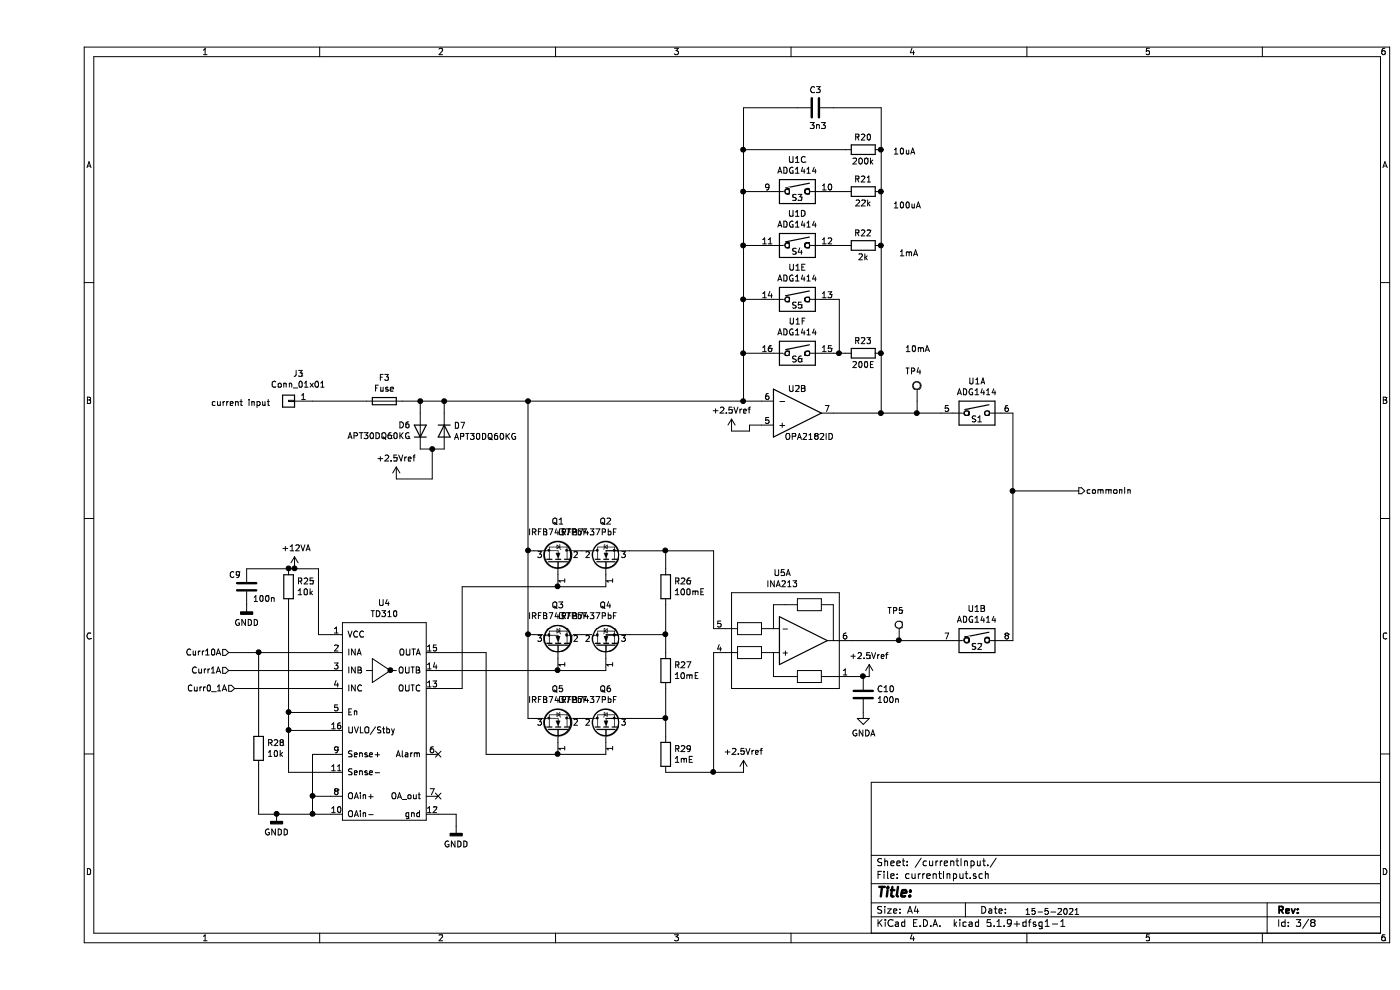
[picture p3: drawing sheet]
EESchema Schematic File Version 4
EELAYER 30 0
EELAYER END
$Descr A4 11693 8268
encoding utf-8
Sheet 3 8
Title ""
Date ""
Rev ""
Comp ""
Comment1 ""
Comment2 ""
Comment3 ""
Comment4 ""
$EndDescr
$Comp
L Device:Fuse F3
U 1 1
P 2900 3350
F 0 "F3" V 2703 3350 50  0000 C CNN
F 1 "Fuse" V 2794 3350 50  0000 C CNN
F 2 "Fuse:Fuseholder_Cylinder-5x20mm_Stelvio-Kontek_PTF78_Horizontal_Open" V 2830 3350 50  0001 C CNN
F 3 "~" H 2900 3350 50  0001 C CNN
	1    2900 3350
	0    1    1    0   
$EndComp
$Comp
L Device:D D6
U 1 1
P 3200 3600
F 0 "D6" V 3246 3679 50  0000 L CNN
F 1 "APT30DQ60KG" V 3155 3679 50  0000 L CNN
F 2 "Package_TO_SOT_THT:TO-220-2_Vertical" H 3200 3600 50  0001 C CNN
F 3 "~" H 3200 3600 50  0001 C CNN
	1    3200 3600
	0    -1   -1   0   
$EndComp
$Comp
L Device:D D7
U 1 1
P 3400 3600
F 0 "D7" V 3354 3679 50  0000 L CNN
F 1 "APT30DQ60KG" V 3445 3679 50  0000 L CNN
F 2 "Package_TO_SOT_THT:TO-220-2_Vertical" H 3400 3600 50  0001 C CNN
F 3 "~" H 3400 3600 50  0001 C CNN
	1    3400 3600
	0    1    1    0   
$EndComp
$Comp
L Device:Q_NMOS_GDS Q1
U 1 1
P 4350 4700
F 0 "Q1" V 4692 4700 50  0000 C CNN
F 1 "IRFB7437PbF" V 4601 4700 50  0000 C CNN
F 2 "Package_TO_SOT_THT:TO-220-3_Vertical" H 4550 4800 50  0001 C CNN
F 3 "~" H 4350 4700 50  0001 C CNN
	1    4350 4700
	0    1    -1   0   
$EndComp
$Comp
L Device:Q_NMOS_GDS Q2
U 1 1
P 4750 4700
F 0 "Q2" V 5092 4700 50  0000 C CNN
F 1 "IRFB7437PbF" V 5000 4850 50  0000 C CNN
F 2 "Package_TO_SOT_THT:TO-220-3_Vertical" H 4950 4800 50  0001 C CNN
F 3 "~" H 4750 4700 50  0001 C CNN
	1    4750 4700
	0    -1   -1   0   
$EndComp
Wire Wire Line
	4350 4900 4750 4900
Wire Wire Line
	3050 3350 3200 3350
Wire Wire Line
	4100 3350 4100 4600
Wire Wire Line
	4100 4600 4150 4600
$Comp
L Device:R R26
U 1 1
P 5250 4900
F 0 "R26" H 5320 4946 50  0000 L CNN
F 1 "100mE" H 5320 4855 50  0000 L CNN
F 2 "klp:2818kelvin" V 5180 4900 50  0001 C CNN
F 3 "~" H 5250 4900 50  0001 C CNN
	1    5250 4900
	1    0    0    -1  
$EndComp
$Comp
L Device:Q_NMOS_GDS Q3
U 1 1
P 4350 5400
F 0 "Q3" V 4692 5400 50  0000 C CNN
F 1 "IRFB7437PbF" V 4601 5400 50  0000 C CNN
F 2 "Package_TO_SOT_THT:TO-220-3_Vertical" H 4550 5500 50  0001 C CNN
F 3 "~" H 4350 5400 50  0001 C CNN
	1    4350 5400
	0    1    -1   0   
$EndComp
$Comp
L Device:Q_NMOS_GDS Q4
U 1 1
P 4750 5400
F 0 "Q4" V 5092 5400 50  0000 C CNN
F 1 "IRFB7437PbF" V 5000 5550 50  0000 C CNN
F 2 "Package_TO_SOT_THT:TO-220-3_Vertical" H 4950 5500 50  0001 C CNN
F 3 "~" H 4750 5400 50  0001 C CNN
	1    4750 5400
	0    -1   -1   0   
$EndComp
$Comp
L Device:R R27
U 1 1
P 5250 5600
F 0 "R27" H 5320 5646 50  0000 L CNN
F 1 "10mE" H 5320 5555 50  0000 L CNN
F 2 "klp:2818kelvin" V 5180 5600 50  0001 C CNN
F 3 "~" H 5250 5600 50  0001 C CNN
	1    5250 5600
	1    0    0    -1  
$EndComp
$Comp
L Device:Q_NMOS_GDS Q5
U 1 1
P 4350 6100
F 0 "Q5" V 4692 6100 50  0000 C CNN
F 1 "IRFB7437PbF" V 4601 6100 50  0000 C CNN
F 2 "Package_TO_SOT_THT:TO-220-3_Vertical" H 4550 6200 50  0001 C CNN
F 3 "~" H 4350 6100 50  0001 C CNN
	1    4350 6100
	0    1    -1   0   
$EndComp
$Comp
L Device:Q_NMOS_GDS Q6
U 1 1
P 4750 6100
F 0 "Q6" V 5092 6100 50  0000 C CNN
F 1 "IRFB7437PbF" V 5000 6250 50  0000 C CNN
F 2 "Package_TO_SOT_THT:TO-220-3_Vertical" H 4950 6200 50  0001 C CNN
F 3 "~" H 4750 6100 50  0001 C CNN
	1    4750 6100
	0    -1   -1   0   
$EndComp
$Comp
L Device:R R29
U 1 1
P 5250 6300
F 0 "R29" H 5320 6346 50  0000 L CNN
F 1 "1mE" H 5320 6255 50  0000 L CNN
F 2 "klp:2818kelvin" V 5180 6300 50  0001 C CNN
F 3 "~" H 5250 6300 50  0001 C CNN
	1    5250 6300
	1    0    0    -1  
$EndComp
Connection ~ 4100 4600
Wire Wire Line
	4950 4600 5250 4600
Wire Wire Line
	5250 5050 5250 5300
Wire Wire Line
	5250 4600 5250 4750
Wire Wire Line
	4950 5300 5250 5300
Connection ~ 5250 5300
Wire Wire Line
	5250 5300 5250 5450
Connection ~ 5250 4600
$Comp
L Connector:TestPoint TP4
U 1 1
P 7350 3350
F 0 "TP4" H 7250 3600 50  0000 L CNN
F 1 "TestPoint" H 7408 3377 50  0001 L CNN
F 2 "TestPoint:TestPoint_THTPad_2.0x2.0mm_Drill1.0mm" H 7550 3350 50  0001 C CNN
F 3 "~" H 7550 3350 50  0001 C CNN
	1    7350 3350
	1    0    0    -1  
$EndComp
Wire Wire Line
	3200 3450 3200 3350
Connection ~ 3200 3350
Wire Wire Line
	3200 3350 3400 3350
Wire Wire Line
	3400 3450 3400 3350
Connection ~ 3400 3350
Wire Wire Line
	3400 3350 4100 3350
$Comp
L klp:OPA2182ID U?
U 2 1
P 6300 3650
AR Path="/5F35D3DB/5F42A18A" Ref="U?"  Part="3" 
AR Path="/5F3FCB1A/5F42A18A" Ref="U?"  Part="2" 
AR Path="/5F41E95D/5F42A18A" Ref="U2"  Part="2" 
F 0 "U2" H 6350 3250 50  0000 C CNN
F 1 "OPA2182ID" H 6450 3650 50  0000 C CNN
F 2 "Package_SO:SO-8_3.9x4.9mm_P1.27mm" H 6500 3150 50  0001 C CNN
F 3 "" H 6500 3150 50  0001 C CNN
	2    6300 3650
	1    0    0    1   
$EndComp
$Comp
L klp:ADG1414 U?
U 6 1
P 6350 2950
AR Path="/5F3FCB1A/5F462DF1" Ref="U?"  Part="1" 
AR Path="/5F41E95D/5F462DF1" Ref="U1"  Part="6" 
F 0 "U1" H 6350 3217 50  0000 C CNN
F 1 "ADG1414" H 6350 3126 50  0000 C CNN
F 2 "Package_SO:TSSOP-24_4.4x7.8mm_P0.65mm" H 6550 3350 50  0001 C CNN
F 3 "" H 6800 3300 50  0001 C CNN
	6    6350 2950
	1    0    0    -1  
$EndComp
$Comp
L klp:ADG1414 U?
U 4 1
P 6350 2050
AR Path="/5F3FCB1A/5F46AFDF" Ref="U?"  Part="1" 
AR Path="/5F41E95D/5F46AFDF" Ref="U1"  Part="4" 
F 0 "U1" H 6350 2317 50  0000 C CNN
F 1 "ADG1414" H 6350 2226 50  0000 C CNN
F 2 "Package_SO:TSSOP-24_4.4x7.8mm_P0.65mm" H 6550 2450 50  0001 C CNN
F 3 "" H 6800 2400 50  0001 C CNN
	4    6350 2050
	1    0    0    -1  
$EndComp
$Comp
L klp:ADG1414 U?
U 3 1
P 6350 1600
AR Path="/5F3FCB1A/5F46CE5B" Ref="U?"  Part="1" 
AR Path="/5F41E95D/5F46CE5B" Ref="U1"  Part="3" 
F 0 "U1" H 6350 1867 50  0000 C CNN
F 1 "ADG1414" H 6350 1776 50  0000 C CNN
F 2 "Package_SO:TSSOP-24_4.4x7.8mm_P0.65mm" H 6550 2000 50  0001 C CNN
F 3 "" H 6800 1950 50  0001 C CNN
	3    6350 1600
	1    0    0    -1  
$EndComp
Text Notes 7250 2950 0    50   ~ 0
10mA
Text Notes 7200 2150 0    50   ~ 0
1mA\n
Text Notes 7150 1750 0    50   ~ 0
100uA
Text Notes 7150 1300 0    50   ~ 0
10uA
Wire Wire Line
	6050 3550 5950 3550
Wire Wire Line
	5950 3550 5950 3600
Wire Wire Line
	6050 2950 5900 2950
Wire Wire Line
	5900 2950 5900 3350
Connection ~ 5900 3350
Wire Wire Line
	5900 3350 6050 3350
Wire Wire Line
	6050 2050 5900 2050
Connection ~ 5900 2050
$Comp
L Device:R R?
U 1 1
P 6900 1600
AR Path="/5F3FCB1A/5F4A98DE" Ref="R?"  Part="1" 
AR Path="/5F41E95D/5F4A98DE" Ref="R21"  Part="1" 
F 0 "R21" V 7000 1600 50  0000 C CNN
F 1 "22k" V 6800 1600 50  0000 C CNN
F 2 "Resistor_SMD:R_0805_2012Metric_Pad1.15x1.40mm_HandSolder" V 6830 1600 50  0001 C CNN
F 3 "~" H 6900 1600 50  0001 C CNN
	1    6900 1600
	0    -1   -1   0   
$EndComp
$Comp
L Device:R R?
U 1 1
P 6900 2950
AR Path="/5F3FCB1A/5F4AAA37" Ref="R?"  Part="1" 
AR Path="/5F41E95D/5F4AAA37" Ref="R23"  Part="1" 
F 0 "R23" V 7000 2950 50  0000 C CNN
F 1 "200E" V 6800 2950 50  0000 C CNN
F 2 "Resistor_SMD:R_0805_2012Metric_Pad1.15x1.40mm_HandSolder" V 6830 2950 50  0001 C CNN
F 3 "~" H 6900 2950 50  0001 C CNN
	1    6900 2950
	0    -1   -1   0   
$EndComp
Wire Wire Line
	7050 3450 6650 3450
Connection ~ 7050 2050
Wire Wire Line
	7050 2950 7050 3450
Wire Wire Line
	7050 3450 7350 3450
Connection ~ 7050 3450
Wire Wire Line
	6750 1600 6650 1600
Wire Wire Line
	6750 2950 6700 2950
$Comp
L klp:ADG1414 U?
U 5 1
P 6350 2500
AR Path="/5F3FCB1A/5F4C6AFC" Ref="U?"  Part="1" 
AR Path="/5F41E95D/5F4C6AFC" Ref="U1"  Part="5" 
F 0 "U1" H 6350 2767 50  0000 C CNN
F 1 "ADG1414" H 6350 2676 50  0000 C CNN
F 2 "Package_SO:TSSOP-24_4.4x7.8mm_P0.65mm" H 6550 2900 50  0001 C CNN
F 3 "" H 6800 2850 50  0001 C CNN
	5    6350 2500
	1    0    0    -1  
$EndComp
$Comp
L Device:R R?
U 1 1
P 6900 2050
AR Path="/5F3FCB1A/5F4C6B02" Ref="R?"  Part="1" 
AR Path="/5F41E95D/5F4C6B02" Ref="R22"  Part="1" 
F 0 "R22" V 7000 2050 50  0000 C CNN
F 1 "2k" V 6800 2050 50  0000 C CNN
F 2 "Resistor_SMD:R_0805_2012Metric_Pad1.15x1.40mm_HandSolder" V 6830 2050 50  0001 C CNN
F 3 "~" H 6900 2050 50  0001 C CNN
	1    6900 2050
	0    -1   -1   0   
$EndComp
Wire Wire Line
	6750 2050 6650 2050
Connection ~ 7050 2950
Wire Wire Line
	5900 2050 5900 2500
Connection ~ 5900 2950
Wire Wire Line
	6050 2500 5900 2500
Connection ~ 5900 2500
Wire Wire Line
	5900 2500 5900 2950
Wire Wire Line
	7350 3350 7350 3450
Connection ~ 7350 3450
Wire Wire Line
	7350 3450 7550 3450
$Comp
L Connector:TestPoint TP5
U 1 1
P 7200 5350
F 0 "TP5" H 7100 5600 50  0000 L CNN
F 1 "TestPoint" H 7258 5377 50  0001 L CNN
F 2 "TestPoint:TestPoint_THTPad_2.0x2.0mm_Drill1.0mm" H 7400 5350 50  0001 C CNN
F 3 "~" H 7400 5350 50  0001 C CNN
	1    7200 5350
	1    0    0    -1  
$EndComp
Wire Wire Line
	8150 3450 8150 4100
Wire Wire Line
	8150 4100 8700 4100
Connection ~ 8150 4100
Text HLabel 8700 4100 2    50   Output ~ 0
commonIn
$Comp
L klp:INA210 U5
U 1 1
P 6350 5350
F 0 "U5" H 6225 5915 50  0000 C CNN
F 1 "INA213" H 6225 5824 50  0000 C CNN
F 2 "klp:Texas_R_PDSO-G6" H 6350 5350 50  0001 C CNN
F 3 "" H 6350 5350 50  0001 C CNN
	1    6350 5350
	1    0    0    -1  
$EndComp
Wire Wire Line
	5650 6450 5650 5450
Wire Wire Line
	5250 6450 5650 6450
Wire Wire Line
	5650 5250 5650 4600
Wire Wire Line
	5250 4600 5650 4600
Wire Wire Line
	6800 5650 6900 5650
Wire Wire Line
	6800 5350 7200 5350
Connection ~ 7200 5350
Wire Wire Line
	8150 4100 8150 5350
Wire Wire Line
	7200 5350 7550 5350
Wire Wire Line
	4100 4600 4100 5300
Wire Wire Line
	4100 5300 4150 5300
Connection ~ 4100 5300
Wire Wire Line
	4100 5300 4100 6000
Wire Wire Line
	4350 4900 3550 4900
Connection ~ 4350 4900
Connection ~ 4350 5600
$Comp
L klp:TD310 U4
U 1 1
P 2550 5200
F 0 "U4" H 2900 5365 50  0000 C CNN
F 1 "TD310" H 2900 5274 50  0000 C CNN
F 2 "Package_SO:SOIC-16_3.9x9.9mm_P1.27mm" H 2550 5200 50  0001 C CNN
F 3 "" H 2550 5200 50  0001 C CNN
	1    2550 5200
	1    0    0    -1  
$EndComp
Wire Wire Line
	3350 5600 4350 5600
Wire Wire Line
	2450 5600 1600 5600
$Comp
L power:GNDD #PWR?
U 1 1
P 2000 6800
AR Path="/5F35D3DB/5F58A48D" Ref="#PWR?"  Part="1" 
AR Path="/5F40CAA2/5F58A48D" Ref="#PWR?"  Part="1" 
AR Path="/5F6FB39F/5F58A48D" Ref="#PWR?"  Part="1" 
AR Path="/5F41E95D/5F58A48D" Ref="#PWR016"  Part="1" 
F 0 "#PWR016" H 2000 6550 50  0001 C CNN
F 1 "GNDD" H 2000 6650 50  0000 C CNN
F 2 "" H 2000 6800 50  0001 C CNN
F 3 "" H 2000 6800 50  0001 C CNN
	1    2000 6800
	1    0    0    -1  
$EndComp
$Comp
L power:GNDD #PWR?
U 1 1
P 3500 6900
AR Path="/5F35D3DB/5F59B267" Ref="#PWR?"  Part="1" 
AR Path="/5F40CAA2/5F59B267" Ref="#PWR?"  Part="1" 
AR Path="/5F6FB39F/5F59B267" Ref="#PWR?"  Part="1" 
AR Path="/5F41E95D/5F59B267" Ref="#PWR017"  Part="1" 
F 0 "#PWR017" H 3500 6650 50  0001 C CNN
F 1 "GNDD" H 3500 6750 50  0000 C CNN
F 2 "" H 3500 6900 50  0001 C CNN
F 3 "" H 3500 6900 50  0001 C CNN
	1    3500 6900
	1    0    0    -1  
$EndComp
Wire Wire Line
	2450 6300 2300 6300
Wire Wire Line
	2450 6650 2300 6650
Connection ~ 2300 6650
Wire Wire Line
	2300 6650 2300 6800
Wire Wire Line
	2450 6800 2300 6800
Connection ~ 2300 6800
Wire Wire Line
	3350 6800 3500 6800
Wire Wire Line
	3500 6800 3500 6900
$Comp
L Device:R R?
U 1 1
P 1850 6250
AR Path="/5F3FCB1A/5F5B67EF" Ref="R?"  Part="1" 
AR Path="/5F41E95D/5F5B67EF" Ref="R28"  Part="1" 
F 0 "R28" H 1920 6296 50  0000 L CNN
F 1 "10k" H 1920 6205 50  0000 L CNN
F 2 "Resistor_SMD:R_0805_2012Metric_Pad1.15x1.40mm_HandSolder" V 1780 6250 50  0001 C CNN
F 3 "~" H 1850 6250 50  0001 C CNN
	1    1850 6250
	1    0    0    -1  
$EndComp
Wire Wire Line
	1850 6400 1850 6800
Wire Wire Line
	1850 6800 2000 6800
Connection ~ 2000 6800
Wire Wire Line
	2000 6800 2300 6800
$Comp
L power:+12VA #PWR?
U 1 1
P 2150 4750
AR Path="/5F3FCB1A/5F5C9A72" Ref="#PWR?"  Part="1" 
AR Path="/5F6FB39F/5F5C9A72" Ref="#PWR?"  Part="1" 
AR Path="/5F41E95D/5F5C9A72" Ref="#PWR011"  Part="1" 
F 0 "#PWR011" H 2150 4600 50  0001 C CNN
F 1 "+12VA" H 2165 4923 50  0000 C CNN
F 2 "" H 2150 4750 50  0001 C CNN
F 3 "" H 2150 4750 50  0001 C CNN
	1    2150 4750
	1    0    0    -1  
$EndComp
Wire Wire Line
	2450 5300 2350 5300
$Comp
L power:GNDD #PWR?
U 1 1
P 1750 5050
AR Path="/5F35D3DB/5F5F34AA" Ref="#PWR?"  Part="1" 
AR Path="/5F40CAA2/5F5F34AA" Ref="#PWR?"  Part="1" 
AR Path="/5F6FB39F/5F5F34AA" Ref="#PWR?"  Part="1" 
AR Path="/5F41E95D/5F5F34AA" Ref="#PWR012"  Part="1" 
F 0 "#PWR012" H 1750 4800 50  0001 C CNN
F 1 "GNDD" H 1750 4900 50  0000 C CNN
F 2 "" H 1750 5050 50  0001 C CNN
F 3 "" H 1750 5050 50  0001 C CNN
	1    1750 5050
	1    0    0    -1  
$EndComp
Wire Wire Line
	2350 4750 2350 5300
Connection ~ 2150 4750
Wire Wire Line
	2150 4750 2350 4750
Text HLabel 1600 5450 0    50   Input ~ 0
Curr10A
Text HLabel 1650 5750 0    50   Input ~ 0
Curr0_1A
Text HLabel 1600 5600 0    50   Input ~ 0
Curr1A
Wire Wire Line
	4350 5600 4750 5600
$Comp
L klp:+2.5Vref #PWR013
U 1 1
P 6950 5550
F 0 "#PWR013" H 6950 5550 50  0001 C CNN
F 1 "+2.5Vref" H 6950 5623 50  0000 C CNN
F 2 "" H 6950 5550 50  0001 C CNN
F 3 "" H 6950 5550 50  0001 C CNN
	1    6950 5550
	1    0    0    -1  
$EndComp
$Comp
L klp:+2.5Vref #PWR015
U 1 1
P 5900 6350
F 0 "#PWR015" H 5900 6350 50  0001 C CNN
F 1 "+2.5Vref" H 5900 6423 50  0000 C CNN
F 2 "" H 5900 6350 50  0001 C CNN
F 3 "" H 5900 6350 50  0001 C CNN
	1    5900 6350
	1    0    0    -1  
$EndComp
$Comp
L klp:+2.5Vref #PWR08
U 1 1
P 5800 3500
F 0 "#PWR08" H 5800 3500 50  0001 C CNN
F 1 "+2.5Vref" H 5800 3573 50  0000 C CNN
F 2 "" H 5800 3500 50  0001 C CNN
F 3 "" H 5800 3500 50  0001 C CNN
	1    5800 3500
	1    0    0    -1  
$EndComp
Wire Wire Line
	3200 3750 3300 3750
$Comp
L klp:+2.5Vref #PWR010
U 1 1
P 3000 3900
F 0 "#PWR010" H 3000 3900 50  0001 C CNN
F 1 "+2.5Vref" H 3000 3973 50  0000 C CNN
F 2 "" H 3000 3900 50  0001 C CNN
F 3 "" H 3000 3900 50  0001 C CNN
	1    3000 3900
	1    0    0    -1  
$EndComp
Wire Wire Line
	3000 4000 3300 4000
Wire Wire Line
	3300 4000 3300 3750
Connection ~ 3300 3750
Wire Wire Line
	3300 3750 3400 3750
Wire Wire Line
	5950 3600 5800 3600
$Comp
L Device:R R?
U 1 1
P 2100 4900
AR Path="/5F3FCB1A/5F654B70" Ref="R?"  Part="1" 
AR Path="/5F41E95D/5F654B70" Ref="R25"  Part="1" 
F 0 "R25" H 2170 4946 50  0000 L CNN
F 1 "10k" H 2170 4855 50  0000 L CNN
F 2 "Resistor_SMD:R_0805_2012Metric_Pad1.15x1.40mm_HandSolder" V 2030 4900 50  0001 C CNN
F 3 "~" H 2100 4900 50  0001 C CNN
	1    2100 4900
	1    0    0    -1  
$EndComp
Connection ~ 2100 4750
Wire Wire Line
	2100 4750 2150 4750
Wire Wire Line
	2100 5050 2100 5950
Wire Wire Line
	2100 6100 2450 6100
Wire Wire Line
	1750 4750 2100 4750
Wire Wire Line
	5650 6450 5900 6450
Connection ~ 5650 6450
Wire Wire Line
	2750 3350 2300 3350
$Comp
L Connector_Generic:Conn_01x01 J3
U 1 1
P 2100 3350
F 0 "J3" H 2018 3125 50  0000 C CNN
F 1 "Conn_01x01" H 2018 3216 50  0000 C CNN
F 2 "klp:bananajack-5p" H 2100 3350 50  0001 C CNN
F 3 "~" H 2100 3350 50  0001 C CNN
	1    2100 3350
	-1   0    0    1   
$EndComp
Text Notes 1450 3400 0    50   ~ 0
current input
Wire Wire Line
	2100 5950 2450 5950
Connection ~ 2100 5950
Wire Wire Line
	2100 5950 2100 6100
NoConn ~ 3350 6300
NoConn ~ 3350 6650
$Comp
L Device:C C?
U 1 1
P 6900 5800
AR Path="/5F35D3DB/5F5AB157" Ref="C?"  Part="1" 
AR Path="/5F3FCB1A/5F5AB157" Ref="C?"  Part="1" 
AR Path="/5F6FB39F/5F5AB157" Ref="C?"  Part="1" 
AR Path="/5F41E95D/5F5AB157" Ref="C10"  Part="1" 
F 0 "C10" H 7015 5846 50  0000 L CNN
F 1 "100n" H 7015 5755 50  0000 L CNN
F 2 "Capacitor_SMD:C_0805_2012Metric_Pad1.15x1.40mm_HandSolder" H 6938 5650 50  0001 C CNN
F 3 "~" H 6900 5800 50  0001 C CNN
	1    6900 5800
	1    0    0    -1  
$EndComp
$Comp
L power:GNDA #PWR?
U 1 1
P 6900 5950
AR Path="/5F35D3DB/5F5B1905" Ref="#PWR?"  Part="1" 
AR Path="/5F3FCB1A/5F5B1905" Ref="#PWR?"  Part="1" 
AR Path="/5F6FB39F/5F5B1905" Ref="#PWR?"  Part="1" 
AR Path="/5F41E95D/5F5B1905" Ref="#PWR014"  Part="1" 
F 0 "#PWR014" H 6900 5700 50  0001 C CNN
F 1 "GNDA" H 6905 5777 50  0000 C CNN
F 2 "" H 6900 5950 50  0001 C CNN
F 3 "" H 6900 5950 50  0001 C CNN
	1    6900 5950
	1    0    0    -1  
$EndComp
Connection ~ 6900 5650
Wire Wire Line
	6900 5650 6950 5650
$Comp
L Device:R R?
U 1 1
P 6900 1250
AR Path="/5F3FCB1A/5F5DE201" Ref="R?"  Part="1" 
AR Path="/5F41E95D/5F5DE201" Ref="R20"  Part="1" 
F 0 "R20" V 7000 1250 50  0000 C CNN
F 1 "200k" V 6800 1250 50  0000 C CNN
F 2 "Resistor_SMD:R_0805_2012Metric_Pad1.15x1.40mm_HandSolder" V 6830 1250 50  0001 C CNN
F 3 "~" H 6900 1250 50  0001 C CNN
	1    6900 1250
	0    -1   -1   0   
$EndComp
Wire Wire Line
	3550 5750 3350 5750
Wire Wire Line
	3550 4900 3550 5750
Wire Wire Line
	3750 5450 3350 5450
Wire Wire Line
	3750 5450 3750 6300
Wire Wire Line
	7050 1600 7050 2050
Connection ~ 4100 3350
Wire Wire Line
	2300 6300 2300 6650
Wire Wire Line
	2450 6450 2100 6450
Wire Wire Line
	2100 6450 2100 6100
Connection ~ 2100 6100
Wire Wire Line
	5900 1250 6750 1250
Wire Wire Line
	7050 2050 7050 2950
Wire Wire Line
	7050 1600 7050 1250
Connection ~ 7050 1600
Wire Wire Line
	5900 1250 5900 1600
Wire Wire Line
	6050 1600 5900 1600
Connection ~ 5900 1600
Wire Wire Line
	5900 1600 5900 2050
Wire Wire Line
	6650 2500 6700 2500
Wire Wire Line
	6700 2500 6700 2950
Connection ~ 6700 2950
Wire Wire Line
	6700 2950 6650 2950
$Comp
L klp:ADG1414 U?
U 1 1
P 7850 3450
AR Path="/5F3FCB1A/6012C5A1" Ref="U?"  Part="1" 
AR Path="/5F41E95D/6012C5A1" Ref="U1"  Part="1" 
F 0 "U1" H 7850 3717 50  0000 C CNN
F 1 "ADG1414" H 7850 3626 50  0000 C CNN
F 2 "Package_SO:TSSOP-24_4.4x7.8mm_P0.65mm" H 8050 3850 50  0001 C CNN
F 3 "" H 8300 3800 50  0001 C CNN
	1    7850 3450
	1    0    0    -1  
$EndComp
$Comp
L klp:ADG1414 U?
U 2 1
P 7850 5350
AR Path="/5F3FCB1A/6012EB5C" Ref="U?"  Part="1" 
AR Path="/5F41E95D/6012EB5C" Ref="U1"  Part="2" 
F 0 "U1" H 7850 5617 50  0000 C CNN
F 1 "ADG1414" H 7850 5526 50  0000 C CNN
F 2 "Package_SO:TSSOP-24_4.4x7.8mm_P0.65mm" H 8050 5750 50  0001 C CNN
F 3 "" H 8300 5700 50  0001 C CNN
	2    7850 5350
	1    0    0    -1  
$EndComp
Wire Wire Line
	4100 3350 5900 3350
Connection ~ 4350 6300
Wire Wire Line
	3750 6300 4350 6300
Wire Wire Line
	5250 5750 5250 6000
Wire Wire Line
	4100 6000 4150 6000
Connection ~ 5250 6000
Wire Wire Line
	5250 6000 5250 6150
Wire Wire Line
	4350 6300 4750 6300
Wire Wire Line
	4950 6000 5250 6000
$Comp
L Device:C C?
U 1 1
P 1750 4900
AR Path="/5F35D3DB/601FF3EF" Ref="C?"  Part="1" 
AR Path="/5F3FCB1A/601FF3EF" Ref="C?"  Part="1" 
AR Path="/5F6FB39F/601FF3EF" Ref="C?"  Part="1" 
AR Path="/5F41E95D/601FF3EF" Ref="C9"  Part="1" 
F 0 "C9" H 1600 5000 50  0000 L CNN
F 1 "100n" H 1800 4800 50  0000 L CNN
F 2 "Capacitor_SMD:C_0805_2012Metric_Pad1.15x1.40mm_HandSolder" H 1788 4750 50  0001 C CNN
F 3 "~" H 1750 4900 50  0001 C CNN
	1    1750 4900
	1    0    0    -1  
$EndComp
Wire Wire Line
	1650 5750 2450 5750
Wire Wire Line
	1850 6100 1850 5450
Wire Wire Line
	1600 5450 1850 5450
Connection ~ 1850 5450
Wire Wire Line
	1850 5450 2450 5450
Text Notes 8250 7650 0    50   ~ 0
15-5-2021
$Comp
L Device:C C?
U 1 1
P 6500 900
AR Path="/5F35D3DB/60A48CB0" Ref="C?"  Part="1" 
AR Path="/5F3FCB1A/60A48CB0" Ref="C?"  Part="1" 
AR Path="/5F6FB39F/60A48CB0" Ref="C?"  Part="1" 
AR Path="/5F41E95D/60A48CB0" Ref="C3"  Part="1" 
F 0 "C3" V 6350 850 50  0000 L CNN
F 1 "3n3" V 6650 850 50  0000 L CNN
F 2 "Capacitor_SMD:C_0805_2012Metric_Pad1.15x1.40mm_HandSolder" H 6538 750 50  0001 C CNN
F 3 "~" H 6500 900 50  0001 C CNN
	1    6500 900 
	0    1    1    0   
$EndComp
Wire Wire Line
	6650 900  7050 900 
Wire Wire Line
	7050 900  7050 1250
Connection ~ 7050 1250
Wire Wire Line
	6350 900  5900 900 
Wire Wire Line
	5900 900  5900 1250
Connection ~ 5900 1250
$EndSCHEMATC
